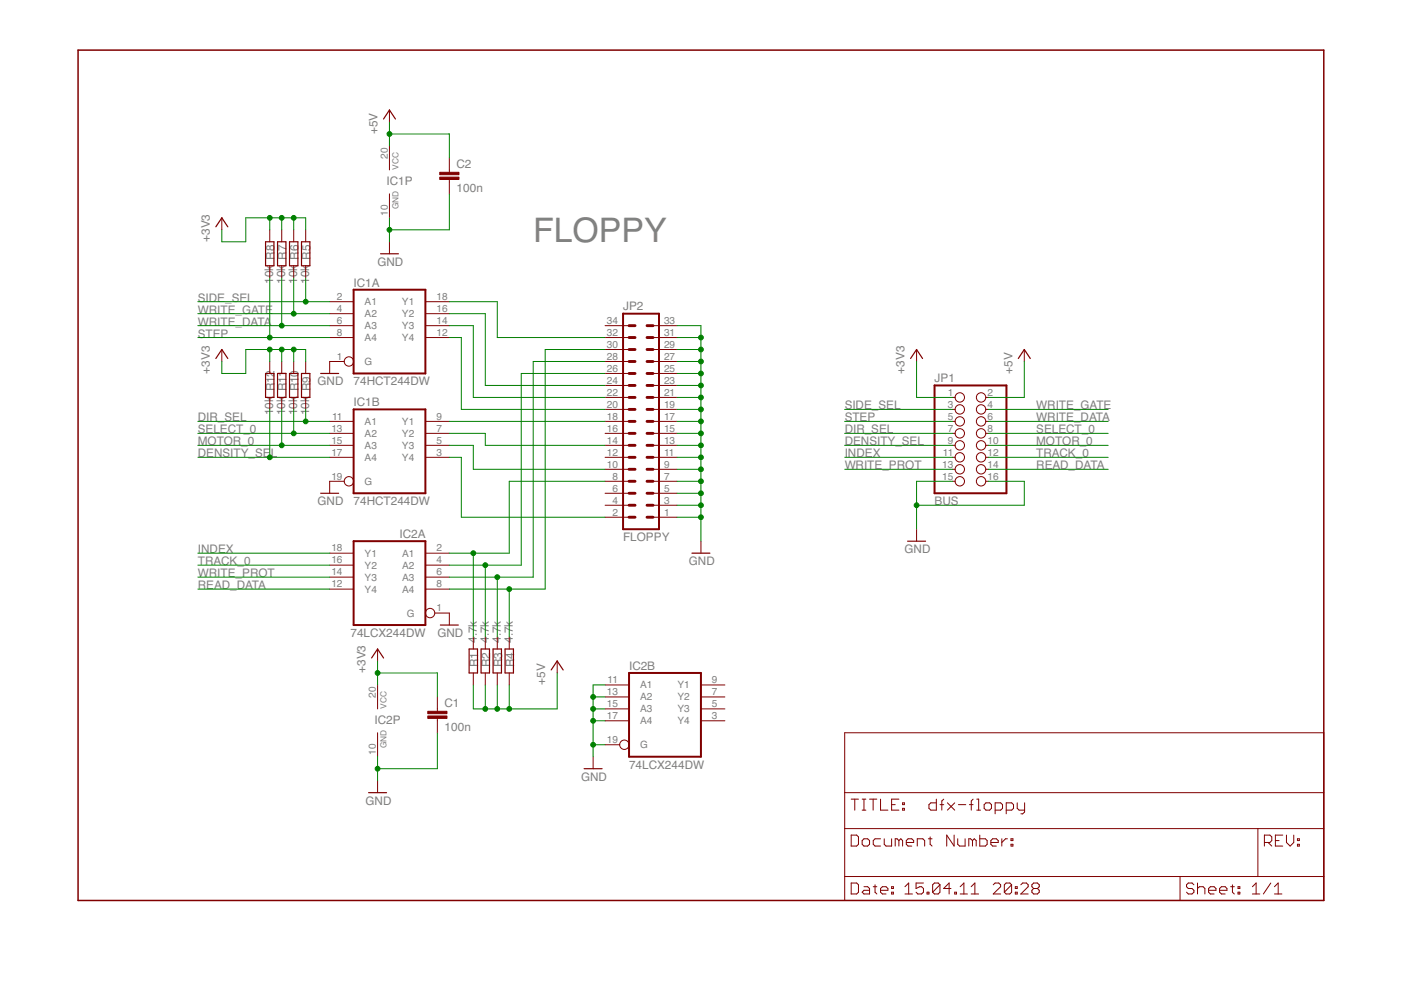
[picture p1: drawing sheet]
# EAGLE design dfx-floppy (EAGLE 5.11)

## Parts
C1  100n  C-EUC1210  [C1210]
C2  100n  C-EUC1210  [C1210]
IC1  74HCT244DW  [SO20W]
IC2  74LCX244DW  [SO20W]
JP1  BUS  PINHD-2X8  [2X08]
JP2  FLOPPY  ML34  [ML34]
R1  4.7k  R-EU_R0805  [R0805]
R2  4.7k  R-EU_R0805  [R0805]
R3  4.7k  R-EU_R0805  [R0805]
R4  4.7k  R-EU_R0805  [R0805]
R5  10k  R-EU_R0805  [R0805]
R6  10k  R-EU_R0805  [R0805]
R7  10k  R-EU_R0805  [R0805]
R8  10k  R-EU_R0805  [R0805]
R9  10k  R-EU_R0805  [R0805]
R10  10k  R-EU_R0805  [R0805]
R11  10k  R-EU_R0805  [R0805]
R12  10k  R-EU_R0805  [R0805]

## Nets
+3V3: C1.1 IC2.20(P:VCC) JP1.1 R5.2 R6.2 R7.2 R8.2 R9.2 R10.2 R11.2 R12.2
+5V: C2.1 IC1.20(P:VCC) JP1.2 R1.1 R2.1 R3.1 R4.1
DENSITY_SEL: IC1.17(B:A4) JP1.9 R12.1
DIR_SEL: IC1.11(B:A1) JP1.7 R9.1
GND: C1.2 C2.2 IC1.1(A:G) IC1.10(P:GND) IC1.19(B:G) IC2.1(A:G) IC2.10(P:GND) IC2.11(B:A1) IC2.13(B:A2) IC2.15(B:A3) IC2.17(B:A4) IC2.19(B:G) JP1.15 JP1.16 JP2.1 JP2.3 JP2.5 JP2.7 JP2.9 JP2.11 JP2.13 JP2.15 JP2.17 JP2.19 JP2.21 JP2.23 JP2.25 JP2.27 JP2.29 JP2.31 JP2.33
INDEX: IC2.18(A:Y1) JP1.11
MOTOR_0: IC1.15(B:A3) JP1.10 R11.1
N$1: IC2.2(A:A1) JP2.8 R1.2
N$2: IC2.4(A:A2) JP2.26 R2.2
N$3: IC2.6(A:A3) JP2.28 R3.2
N$4: IC2.8(A:A4) JP2.30 R4.2
N$8: IC1.3(B:Y4) JP2.2
N$9: IC1.5(B:Y3) JP2.10
N$10: IC1.7(B:Y2) JP2.14
N$11: IC1.9(B:Y1) JP2.18
N$12: IC1.12(A:Y4) JP2.20
N$13: IC1.14(A:Y3) JP2.22
N$14: IC1.16(A:Y2) JP2.24
N$15: IC1.18(A:Y1) JP2.32
READ_DATA: IC2.12(A:Y4) JP1.14
SELECT_0: IC1.13(B:A2) JP1.8 R10.1
SIDE_SEL: IC1.2(A:A1) JP1.3 R5.1
STEP: IC1.8(A:A4) JP1.5 R8.1
TRACK_0: IC2.16(A:Y2) JP1.12
WRITE_DATA: IC1.6(A:A3) JP1.6 R7.1
WRITE_GATE: IC1.4(A:A2) JP1.4 R6.1
WRITE_PROT: IC2.14(A:Y3) JP1.13
Unconnected: IC2.3(B:Y4) IC2.5(B:Y3) IC2.7(B:Y2) IC2.9(B:Y1) JP2.4 JP2.6 JP2.12 JP2.16 JP2.34

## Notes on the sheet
- FLOPPY
